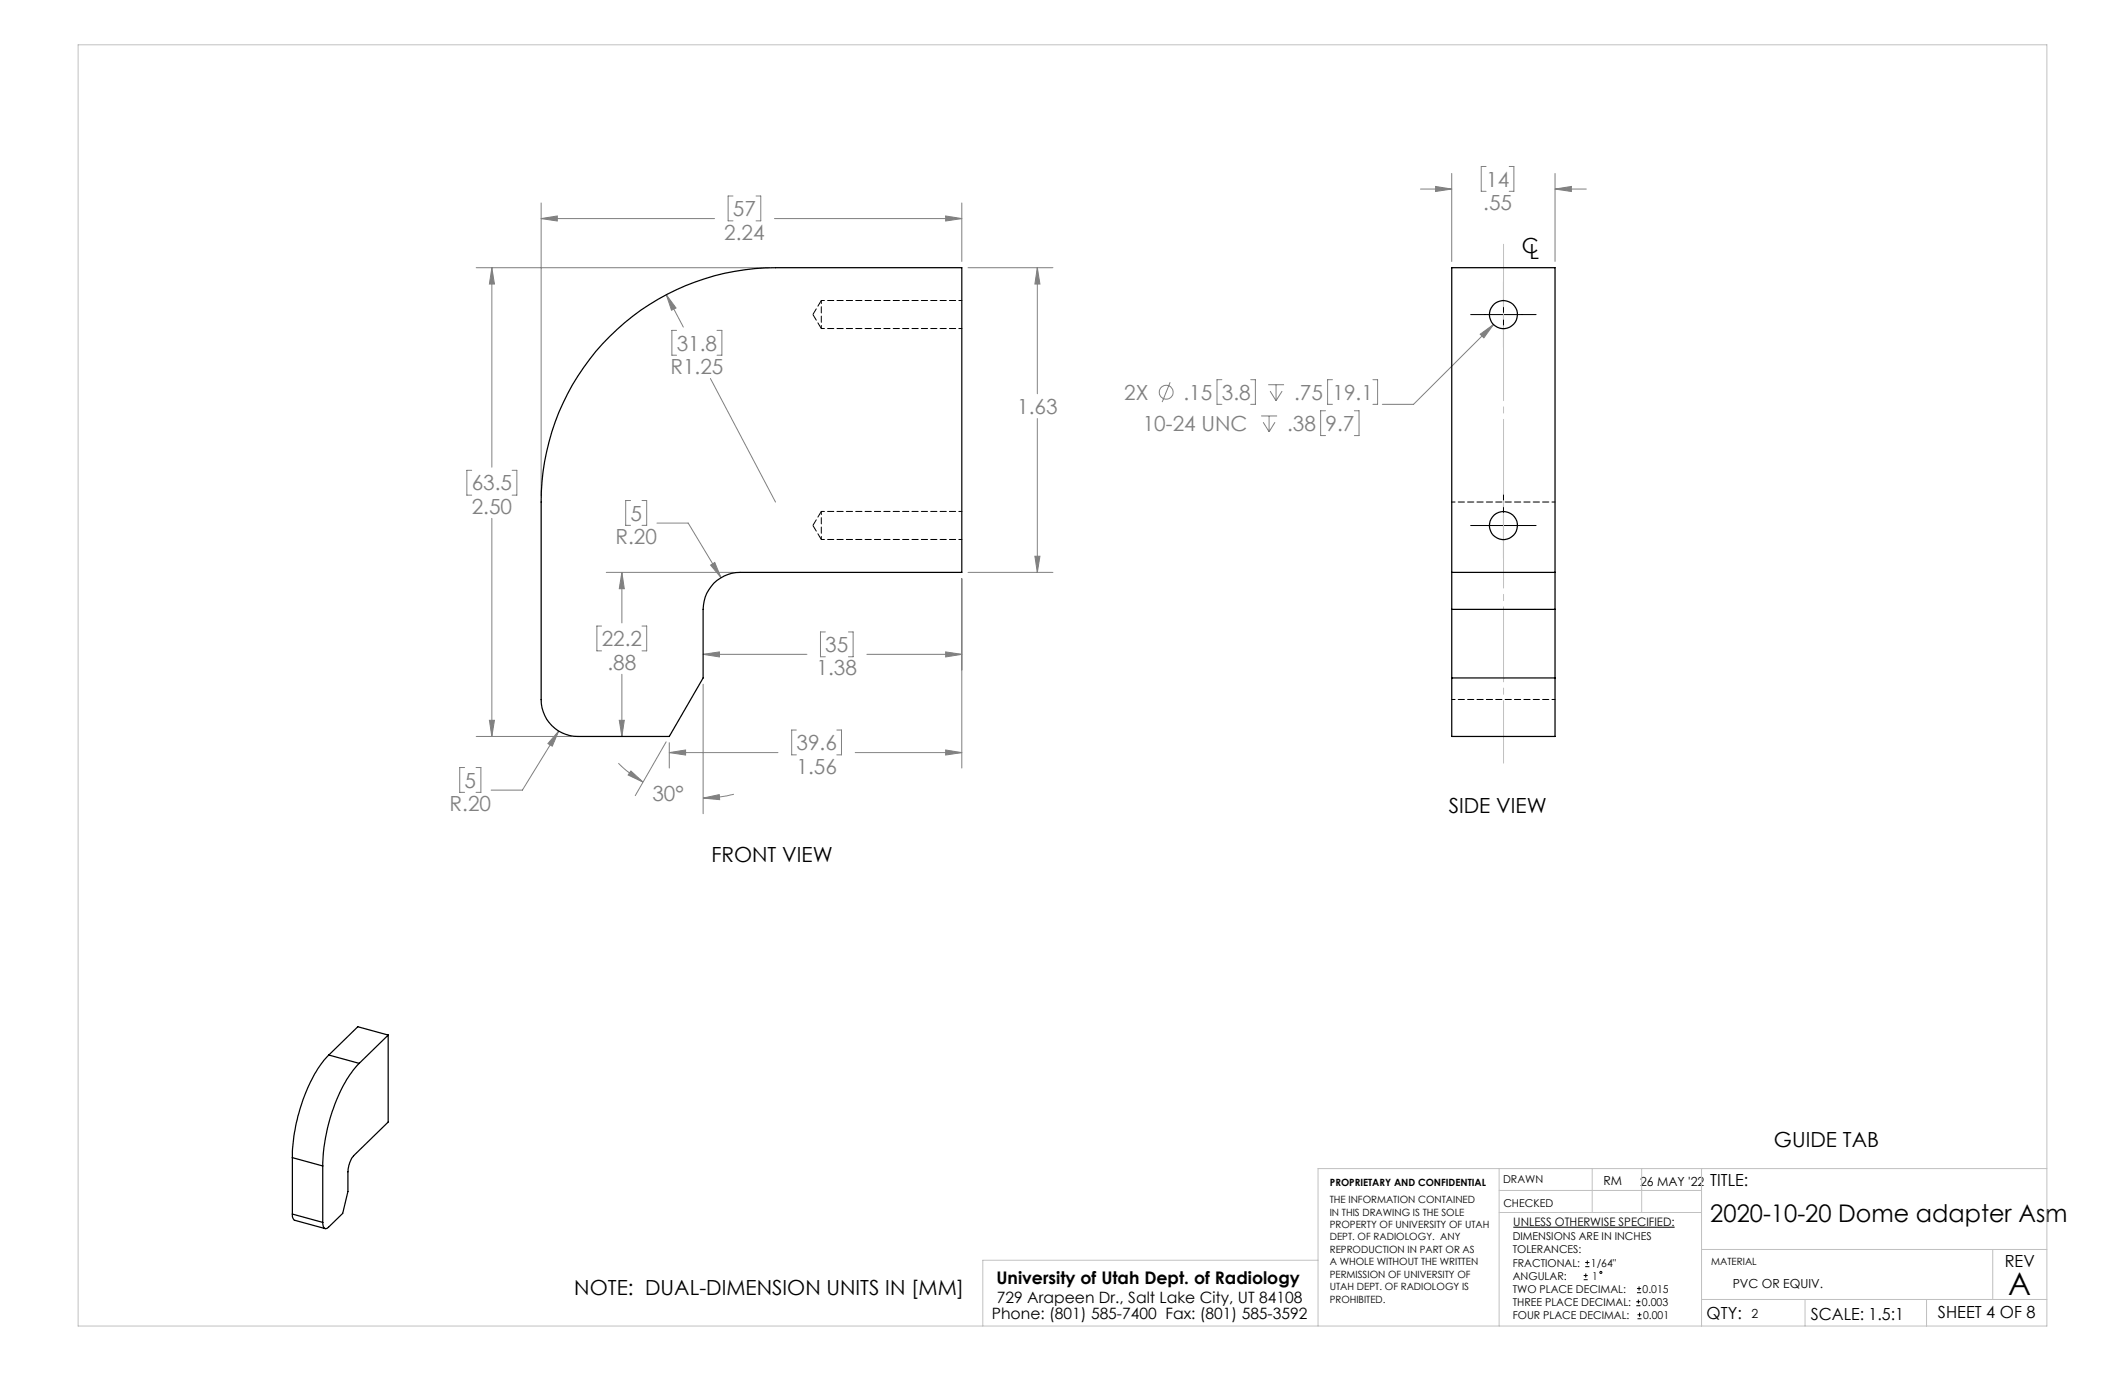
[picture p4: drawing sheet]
<svg xmlns="http://www.w3.org/2000/svg" width="432mm" height="279mm" viewBox="0 0 432 279" stroke-linecap="round" stroke-linejoin="round" font-family="sans-serif">
<g fill="none" stroke="#808080" stroke-width=".2">
<path d="M148.9 39.8h-.9v5.1h.9M153.6 39.8h1v5.1h-1M288.6 38.4h6.4M291.7 37.9l3.3 .5-3.3 .5zM295 35.2v17.9M302 33.8h-1v5.1h1M306.7 33.8h.9v5.1h-.9M316 38.4l3.3-.5v1zM316 35.2v17.9M316 38.4h6.3M96.8 54.4h59.5M99.9 54.4l.6 3.3h-1.1z"/>
<path d="M99.9 54.4v40.5M110 44.4l3.2-.5v1zM110 41.2v59.6M110 44.4h35.2M135.4 59.9l2 2.7-.9 .4zM135.4 59.9l3.5 6.6M157.4 44.4h38M192.2 43.9l3.2 .5-3.2 .5zM195.4 41.2v11.9M196.7 54.4h17.3M210.8 54.4l.5 3.3h-1zM210.8 54.4v25.6"/>
<path d="M137.5 67.1h-1v5.1h1M144.4 76.9l13.2 25.1M145.7 67.1h1v5.1h-1M237.8 77.7l-1.7 4M248.3 77.2h-1v5h1M254.1 77.2h1v5h-1M257.7 78.2h3.2M258.1 79.5l1.2 1.9M259.3 78.2v3.2M260.5 79.5l-1.2 1.9M270.8 77.2h-1v5h1M279 77.2h.9v5h-.9"/>
<path d="M300.8 67.9l2.7-2-2 2.8zM303.5 65.9l-16.3 16.3h-6.3M95.8 95.6h-.9v5h.9M104.1 95.6h.9v5h-.9M210.8 85.1v31.2M256.3 84.5h3.2M256.7 85.8l1.2 1.9M257.9 84.5v3.2M259.1 85.8l-1.2 1.9M269.3 83.5h-.9v5h.9M275.2 83.5h1v5h-1M99.9 105.3v44.3"/>
<path d="M123.2 116.3h25.9M126.4 116.3l.5 3.3h-1.1zM126.4 116.3v10.3M128.1 101.7h-1v5.1h1M130.5 101.7h.9v5.1h-.9M133.5 106.3h6.3l6.7 11.1M144.4 114.8l.8-.5 1.3 3.1zM195.4 117.6v38.5M196.7 116.3h17.3M210.3 113h1l-.5 3.3zM122.2 127.2h-.9v5.1h.9M126.4 137v12.6"/>
<path d="M130.5 127.2h.9v5.1h-.9M142.9 133l3.3-.5v1zM142.9 133h21.1M142.9 139v26.3M167.7 128.4h-1v5.1h1M172.4 128.4h1v5.1h-1M176.1 133h19.3M192.2 132.5l3.2 .5-3.2 .5zM94.4 156h-1v5h1M96.7 156h1v5h-1M96.8 149.6h19.4M99.4 146.4h1.1l-.6 3.2z"/>
<path d="M113.5 148.6l-1.3 3-.9-.5zM113.5 148.6l-7.3 11.9h-6.4M125.7 155.1a25.5 25.5 0 0 0 5 3.8M125.8 146.4h1.1l-.5 3.2zM128.2 156.7l2.5 2.2-3.1-1.4zM135.4 150.7l-6.3 11M136 152.9l3.3-.5v1zM136 150.9v5.2M136 152.9h22.1M161.8 148.3h-.9v5.1h.9M170 148.3h1v5.1h-1M173.8 152.9h21.6"/>
<path d="M192.2 152.4l3.2 .5-3.2 .5zM142.9 162.2l3.3-.7v1zM149.1 161.4l-.7 .1a22.5 22.5 0 0 1-5.5 .7"/>
<circle cx="237" cy="79.7" r="1.4"/>
</g>
<g fill="none" stroke="#000" stroke-width=".2">
<path d="M305.5 57.3v13.3M298.8 63.9h13.3M298.8 106.8h13.3M305.5 100.1v13.4M307.5 249.4h32.8M321.8 259.2h.8M322.1 257.4h.9M322.1 256.5h.9M322.2 258.8v.8M322.5 256.1v.9M321.8 260h.8M332.5 265.3h.8"/>
<path d="M332.5 264.5h.8M332.6 262.7h.9M332.6 261.8h.9M332.7 268h.9M332.7 267.2h.9M332.9 264.1v.8M333.1 261.4v.9M333.2 266.7v.9"/>
<circle cx="325.3" cy="258.6" r=".2"/>
</g>
<path d="M305.5 49.6v105.5" fill="none" stroke="#c0c0c0" stroke-width=".2" stroke-dasharray="15.2 1.3 1.3 1.3" stroke-dashoffset="2.5"/>
<g fill="none" stroke="#c0c0c0" stroke-width=".2">
<path d="M15.9 9.1h400v260.4h-400zM304.6 237.5v32M323.5 237.5v8.9M333.6 237.5v8.9M345.8 237.5v32M415.9 237.5h-148.1v32M267.8 256.1h-68.1v13.4M304.6 246.4h41.2M304.6 241.9h41.2M345.8 253.9h70.1M404.9 253.9v10.2M345.8 264.1h70.1"/>
<path d="M366.8 264.1v5.4M391.5 264.1v5.4"/>
</g>
<path d="M192.2 43.9l3.2 .5-3.2 .5zM110 44.4l3.2-.5v1zM99.9 54.4l.6 3.3h-1.1zM99.4 146.4h1.1l-.6 3.2zM210.3 113h1l-.5 3.3zM210.8 54.4l.5 3.3h-1zM192.2 132.5l3.2 .5-3.2 .5zM142.9 133l3.3-.5v1zM144.4 114.8l2.1 2.6-1.3-3.1zM135.4 59.9l1.1 3.1 .9-.4zM113.5 148.6l-2.2 2.5 .9 .5zM192.2 152.4l3.2 .5-3.2 .5zM136 152.9l3.3-.5v1zM126.4 116.3l.5 3.3h-1.1zM125.8 146.4h1.1l-.5 3.2zM128.2 156.7l2.5 2.2-3.1-1.4zM142.9 162.2l3.3-.7v1zM300.8 67.9l.7 .8 2-2.8zM291.7 37.9l3.3 .5-3.3 .5zM316 38.4l3.3-.5v1z" fill="#808080"/>
<g fill="none" stroke="#000" stroke-width=".25">
<path d="M123.9 68.4a47.6 47.6 0 0 1 33.7-14h37.8v61.9h-45a7.5 7.5 0 0 0-7.5 7.5v14l-6.9 11.8h-18.6a7.5 7.5 0 0 1-7.4-7.4v-40.2a47.2 47.2 0 0 1 13.9-33.6zM295 116.3v7.5M295 116.3v-61.9h21v61.9M295 116.3h21M316 116.3v7.5M295 123.8v25.8h21v-25.8M295 123.8h21M295 137.8h21M66.8 214.4a29.2 29.2 0 0 0-6.6 13.7l-.5 2.7-.3 4.4M66.8 214.4l6.2 1.7M73 216.1a30.1 30.1 0 0 0-6.9 15.1l-.4 3.3-.1 2.4M78.9 210.3v17.7l-7.4 7.3-.7 2.1-.1 4.7-1.1 4.5-2.9 2.8a.64 .64 0 0 1-.8 .2 .64 .64 0 0 1-.3-.8v-.4"/>
<path d="M78.9 210.3l-5.9 5.8M78.9 210.3l-6.2-1.7-5.9 5.8M59.4 235.2l6.2 1.7M59.4 235.2v11.5M65.6 236.9v11.5M59.4 246.7a1.26 1.26 0 0 0 .5 1.3l6.2 1.7M59.4 246.7l6.2 1.7"/>
<circle cx="305.5" cy="63.9" r="2.85"/>
<circle cx="305.5" cy="106.8" r="2.85"/>
</g>
<path d="M166.9 61.1v5.7M166.9 66.8h28.6M195.5 61.1h-28.6M166.9 103.9v5.7M166.9 109.6h28.6M195.5 103.9h-28.6M316 102h-21M316 142.1h-21" fill="none" stroke="#000" stroke-width=".2" stroke-dasharray="1.3 .6" stroke-dashoffset=".6"/>
<path d="M165.2 63.9l1.7 2.9M166.9 61.1l-1.7 2.8M165.2 106.8l1.7 2.8M166.9 103.9l-1.7 2.9" fill="none" stroke="#000" stroke-width=".2" stroke-dasharray="1.3 .6" stroke-dashoffset="-.1"/>
<text font-size="6.3" x="408.1" y="263.1">A</text>
<text font-size="4.9" x="347.5" y="248.2">2020-10-20 Dome adapter Asm</text>
<g font-size="4.2" fill="#808080">
<text x="302" y="37.9">14</text>
<text x="148.9" y="43.9">57</text>
<text x="301.4" y="42.7">.55</text>
<text x="147.2" y="48.7">2.24</text>
<text x="137.5" y="71.2">31.8</text>
<text x="136.2" y="76">R1.25</text>
<text x="228.4" y="81.2">2X</text>
<text x="240.5" y="81.2">.15</text>
<text x="248.3" y="81.2">3.8</text>
<text x="263" y="81.2">.75</text>
<text x="270.8" y="81.2">19.1</text>
<text x="206.7" y="84.1">1.63</text>
<text x="232.2" y="87.6">10-24 UNC</text>
<text x="261.6" y="87.6">.38</text>
<text x="269.4" y="87.6">9.7</text>
<text x="95.9" y="99.7">63.5</text>
<text x="95.9" y="104.4">2.50</text>
<text x="128.1" y="105.8">5</text>
<text x="125.1" y="110.6">R.20</text>
<text x="122.3" y="131.3">22.2</text>
<text x="123.4" y="136.1">.88</text>
<text x="165.9" y="137.3">1.38</text>
<text x="167.7" y="132.5">35</text>
<text x="161.8" y="152.4">39.6</text>
<text x="94.4" y="160.1">5</text>
<text x="161.8" y="157.2">1.56</text>
<text x="91.4" y="164.8">R.20</text>
<text x="132.6" y="162.7">30°</text>
</g>
<g font-size="4.2">
<text x="309.2" y="51.5">C</text>
<text x="310.8" y="52.7">L</text>
<text x="294.4" y="165.2">SIDE VIEW</text>
<text x="144.5" y="175.2">FRONT VIEW</text>
<text x="360.5" y="233">GUIDE TAB</text>
<text x="116.7" y="263.2">NOTE: DUAL-DIMENSION UNITS IN [MM]</text>
</g>
<text font-size="3.5" x="202.5" y="260.9">University of Utah Dept. of Radiology</text>
<g font-size="3.4">
<text x="347.5" y="240.9">TITLE:</text>
<text x="407.4" y="257.6">REV</text>
<text x="346.8" y="268.1">QTY:</text>
<text x="368" y="268.1">SCALE: 1.5:1</text>
<text x="393.8" y="267.9">SHEET 4 OF 8</text>
</g>
<g font-size="3.2">
<text x="201.5" y="268">Phone: (801) 585-7400 Fax: (801) 585-3592</text>
<text x="202.6" y="264.8">729 Arapeen Dr., Salt Lake City, UT 84108</text>
</g>
<g font-size="2.5">
<text x="325.8" y="240.8">RM</text>
<text x="333.3" y="240.9">26 MAY '22</text>
<text x="352.1" y="261.7">PVC OR EQUIV.</text>
<text x="355.9" y="267.9">2</text>
</g>
<text font-size="2.4" x="307.5" y="249.1">UNLESS OTHERWISE SPECIFIED:</text>
<g font-size="2.2">
<text x="305.4" y="240.4">DRAWN</text>
<text x="305.5" y="245.3">CHECKED</text>
<text x="307.4" y="252.1">DIMENSIONS ARE IN INCHES</text>
<text x="307.4" y="254.7">TOLERANCES:</text>
<text x="307.4" y="257.4">FRACTIONAL:</text>
<text x="323.3" y="257.4">1/64&quot;</text>
<text x="307.4" y="262.7">TWO PLACE DECIMAL:</text>
<text x="307.4" y="260">ANGULAR:</text>
<text x="323.5" y="260">1</text>
<text x="333.8" y="262.7">0.015</text>
<text x="307.4" y="265.3">THREE PLACE DECIMAL:</text>
<text x="307.4" y="268">FOUR PLACE DECIMAL:</text>
<text x="333.6" y="265.3">0.003</text>
<text x="333.9" y="268">0.001</text>
</g>
<g font-size="2">
<text x="270.2" y="244.5">THE INFORMATION CONTAINED</text>
<text x="270.2" y="241.1">PROPRIETARY AND CONFIDENTIAL</text>
<text x="270.2" y="247">IN THIS DRAWING IS THE SOLE</text>
<text x="270.2" y="249.5">PROPERTY OF UNIVERSITY OF UTAH</text>
<text x="270.2" y="252.1">DEPT. OF RADIOLOGY. ANY</text>
<text x="270.2" y="254.6">REPRODUCTION IN PART OR AS</text>
<text x="270.2" y="257.1">A WHOLE WITHOUT THE WRITTEN</text>
<text x="347.7" y="257.1">MATERIAL</text>
<text x="270.2" y="259.6">PERMISSION OF UNIVERSITY OF</text>
<text x="270.2" y="262.1">UTAH DEPT. OF RADIOLOGY IS</text>
<text x="270.2" y="264.7">PROHIBITED.</text>
</g>
</svg>
